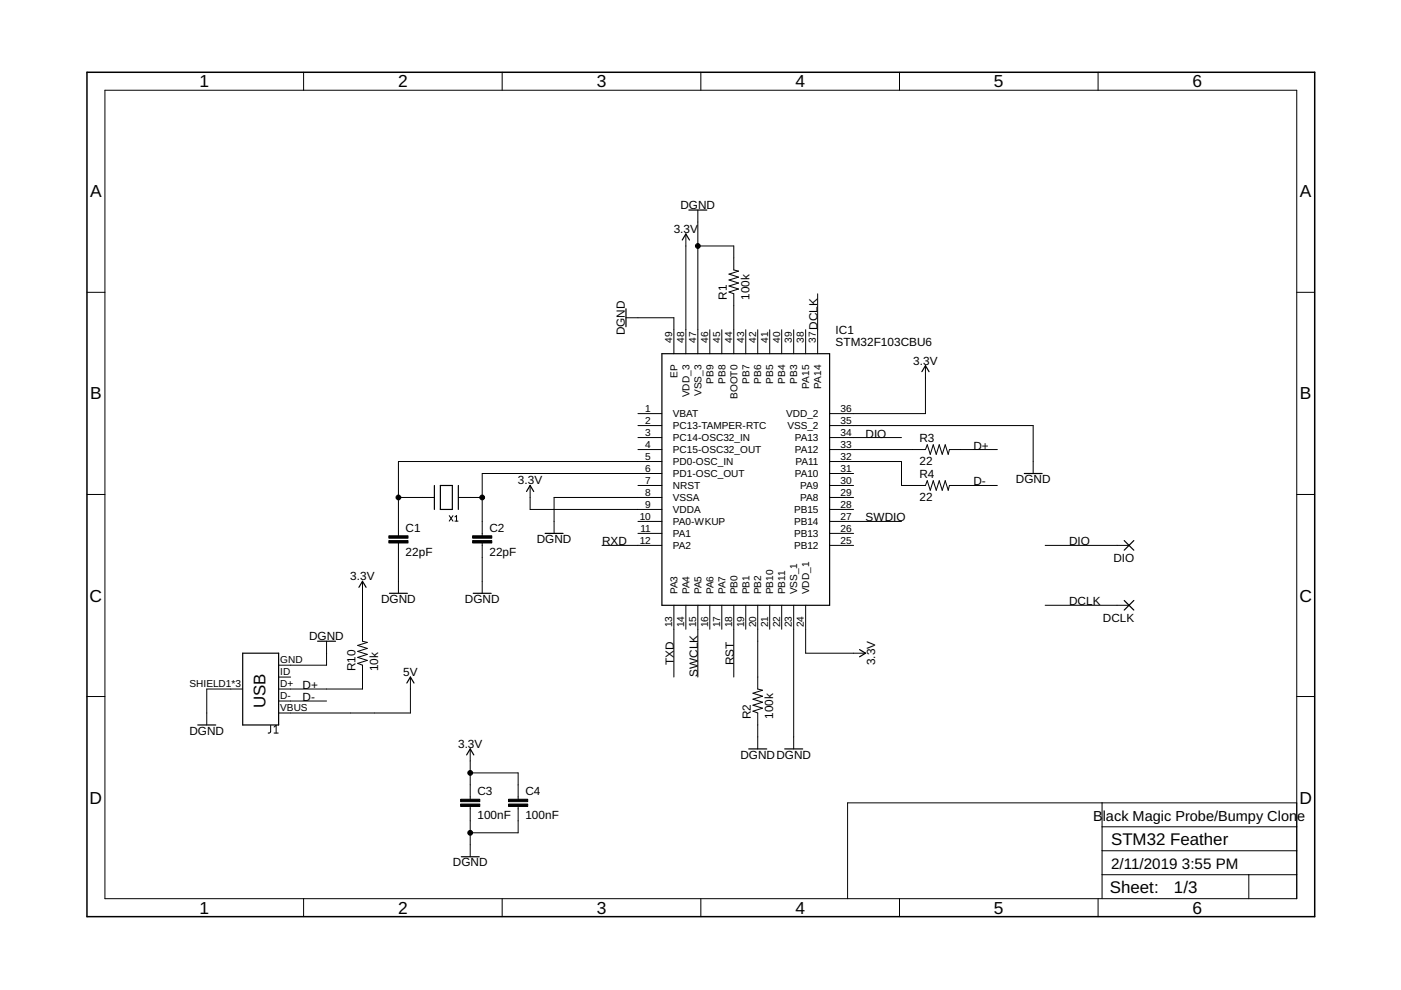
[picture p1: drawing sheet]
<svg xmlns="http://www.w3.org/2000/svg" width="297mm" height="210mm" viewBox="0 0 297 210" stroke-linecap="round" stroke-linejoin="round" font-family="sans-serif">
<g fill="none" stroke="#000" stroke-width=".21">
<path d="M22.2 19.1h252.7v171.4h-252.7zM64.4 15.3v3.8M106.5 15.3v3.8M148.6 15.3v3.8M190.7 15.3v3.8M232.8 15.3v3.8M145.4 49.6v25.4M148 44.5v30.5M148 52.2h7.6v5l1 .3-2 .6 2 .7-2 .6 2 .6-2 .6 2 .7-2 .6 1 .4v12.7M18.4 62h3.8M132.7 67.4h10.2v7.6M150.5 69.9v5.1"/>
<path d="M153 69.9v5.1M158.1 69.9v5.1M160.7 69.9v5.1M163.2 69.9v5.1M165.7 69.9v5.1M168.3 69.9v5.1M170.8 69.9v5.1M173.4 62.3v12.7M196.2 77.5v10.2h-20.3M274.9 62h3.8M135.3 87.7h5M135.3 90.2h5"/>
<path d="M135.3 92.8h5M135.3 95.3h5M140.3 97.9h-55.8v15.7M175.9 90.2h43.2v10.2M175.9 92.8h15.2M175.9 95.3h20.3l.4-1 .6 2 .7-2 .6 2 .6-2 .7 2 .6-2 .6 2 .3-1h10.2M175.9 97.9h15.2v5h5.1l.4-1 .6 2 .7-2 .6 2 .6-2 .7 2 .6-2 .6 2 .3-1h10.2M18.4 104.8h3.8M84.5 105.5h7.6M84.5 115.1v10.7M95.2 109.3l.8 1.2M96 109.3l-.8 1.2"/>
<path d="M96.5 109.6l.3-.3v1.2M96.5 110.5h.6M97.2 105.5h5M102.2 115.1v10.7M112.4 102.9v5.1h27.9M127.6 115.6h12.7M135.3 102.9h5M135.3 110.6h5M135.3 113.1h5M140.3 100.4h-38.1v13.2M140.3 105.5h-22.8v7.6M175.9 100.4h5.1"/>
<path d="M175.9 102.9h5.1M175.9 105.5h5.1M175.9 108h5.1M175.9 110.6h15.2M175.9 113.1h5.1M175.9 115.6h5.1M221.6 115.6h17.8M274.9 104.8h3.8M69.2 136v5h-10.1M76.9 123.3v12.7l1 .2-2.1 .6 2.1 .7-2.1 .6 2.1 .6-2.1 .7 2.1 .6-2.1 .7 1.1 .3v5.1h-17.8M142.9 128.3v15.3M145.4 128.3v5.1"/>
<path d="M148 128.3v15.3M150.5 128.3v5.1M153 128.3v5.1M155.6 128.3v15.3M158.1 128.3v5.1M160.7 128.3v17.8l1 .2-2.1 .7 2.1 .6-2.1 .7 2.1 .6-2.1 .6 2.1 .7-2.1 .6 1.1 .4v7.6M163.2 128.3v5.1M165.7 128.3v5.1M168.3 128.3v30.5M170.8 128.3v10.2h12.7M221.6 128.3h17.8M18.4 147.7h3.8"/>
<path d="M51.5 146.1h-7.7v7.6M57.4 153.8v1.4l-.5 .2M58.1 155.4h.9M58.1 154.2l.4-.4v1.6M59.1 148.6h10.1M59.1 143.6h2.5M87 143.6v7.6h-27.9M99.7 158.8v10.7M274.9 147.7h3.8M99.7 171v10.7M99.7 163.9h10.2v5.6M109.9 171v5.6h-10.2"/>
<path d="M233.7 170.2v20.3M233.7 175.3h41.2M274.9 170.2h-95.2v20.3M64.4 190.5v3.9M106.5 190.5v3.9M148.6 190.5v3.9M190.7 190.5v3.9M232.8 190.5v3.9M233.7 185.5h41.2M233.7 180.4h41.2M264.8 185.5v5"/>
</g>
<g fill="none" stroke="#000" stroke-width=".25">
<path d="M144.7 50.9l.7-1.3 .8 1.3M146 44.5h3.9M132.7 65.5v3.8M140.3 75h35.6v53.3h-35.6zM195.5 78.8l.7-1.3 .8 1.3M92.1 102.9v5.1M93.4 102.9h2.5v5.1h-2.5zM97.2 102.9v5.1M111.6 104.2l.8-1.3 .8 1.3M115.6 113.1h3.8M217.2 100.4h3.8M238.4 114.6l2 2"/>
<path d="M240.4 114.6l-2 2M51.5 138.5h7.6v15.2h-7.6zM67.3 136h3.8M76.1 124.5l.8-1.2 .7 1.2M82.6 125.8h3.8M100.3 125.8h3.8M182.2 137.7l1.3 .8-1.3 .8M238.4 127.3l2 2M240.4 127.3l-2 2M41.9 153.7h3.8M86.3 144.8l.7-1.2 .8 1.2M158.7 158.8h3.9"/>
<path d="M166.4 158.8h3.8M98.9 160.1l.8-1.3 .8 1.3M97.8 181.7h3.8"/>
</g>
<path d="M82.4 114.6h4.1v.5h-4.1zM82.4 113.6h4.1v.5h-4.1zM100.2 114.6h4.1v.5h-4.1zM100.2 113.6h4.1v.5h-4.1zM97.7 170.5h4v.5h-4zM97.7 169.5h4v.5h-4zM107.8 170.5h4.1v.5h-4.1zM107.8 169.5h4.1v.5h-4.1z" fill="#000" stroke="#000" stroke-width=".21"/>
<path d="M18.4 15.3h260.3v179.1h-260.3z" fill="none" stroke="#000" stroke-width=".32"/>
<g fill="#000" stroke="#000" stroke-width=".21">
<circle cx="148" cy="52.2" r=".51"/>
<circle cx="84.5" cy="105.5" r=".51"/>
<circle cx="102.2" cy="105.5" r=".51"/>
<circle cx="99.7" cy="163.9" r=".51"/>
<circle cx="99.7" cy="176.6" r=".51"/>
</g>
<g font-size="3.7">
<text x="42.3" y="18.5">1</text>
<text x="84.4" y="18.5">2</text>
<text x="126.5" y="18.5">3</text>
<text x="168.6" y="18.5">4</text>
<text x="210.7" y="18.5">5</text>
<text x="252.9" y="18.5">6</text>
<text x="19.1" y="41.9">A</text>
<text x="275.6" y="41.9">A</text>
<text x="19.1" y="84.7">B</text>
<text x="275.6" y="84.7">B</text>
<text x="19" y="127.6">C</text>
<text x="275.5" y="127.6">C</text>
<text x="19" y="170.4">D</text>
<text x="275.5" y="170.4">D</text>
<text x="42.3" y="193.7">1</text>
<text x="84.4" y="193.7">2</text>
<text x="126.5" y="193.7">3</text>
<text x="168.6" y="193.7">4</text>
<text x="210.7" y="193.7">5</text>
<text x="252.9" y="193.7">6</text>
</g>
<g font-size="3.6">
<text x="56.3" y="150.2" transform="rotate(-90 56.3 150.2)">USB</text>
<text x="235.6" y="179.1">STM32 Feather</text>
<text x="235.3" y="189.4">Sheet:</text>
<text x="248.9" y="189.3">1/3</text>
</g>
<g font-size="3.2">
<text x="235.6" y="184.2">2/11/2019</text>
<text x="250.6" y="184.2">3:55 PM</text>
</g>
<g font-size="3.1">
<text x="231.8" y="174">B</text>
<text x="233.8" y="174">l</text>
<text x="234.5" y="174">ack Magic Probe/Bumpy Clon</text>
<text x="275" y="174">e</text>
</g>
<g font-size="2.5">
<text x="144.3" y="44.3">DGND</text>
<text x="142.8" y="49.4">3.3V</text>
<text x="154.1" y="63.6" transform="rotate(-90 154.1 63.6)">R1</text>
<text x="158.9" y="63.6" transform="rotate(-90 158.9 63.6)">100k</text>
<text x="132.5" y="71.1" transform="rotate(-90 132.5 71.1)">DGND</text>
<text x="173.4" y="69.9" transform="rotate(-90 173.4 69.9)">DCLK</text>
<text x="177.2" y="70.8">IC1</text>
<text x="177.2" y="73.3">STM32F103CBU6</text>
<text x="193.6" y="77.3">3.3V</text>
<text x="183.5" y="92.8">DIO</text>
<text x="194.9" y="93.8">R3</text>
<text x="206.4" y="95.3">D+</text>
<text x="194.9" y="98.6">22</text>
<text x="194.9" y="101.4">R4</text>
<text x="109.8" y="102.7">3.3V</text>
<text x="194.9" y="106.2">22</text>
<text x="206.4" y="102.9">D-</text>
<text x="215.4" y="102.4">DGND</text>
<text x="86" y="112.7">C1</text>
<text x="103.8" y="112.7">C2</text>
<text x="183.5" y="110.6">SWDIO</text>
<text x="86" y="117.8">22pF</text>
<text x="103.8" y="117.8">22pF</text>
<text x="113.8" y="115.1">DGND</text>
<text x="127.6" y="115.6">RXD</text>
<text x="226.7" y="115.6">DIO</text>
<text x="236.1" y="119.3">DIO</text>
<text x="74.3" y="123">3.3V</text>
<text x="80.8" y="127.8">DGND</text>
<text x="98.6" y="127.8">DGND</text>
<text x="226.7" y="128.3">DCLK</text>
<text x="233.9" y="132">DCLK</text>
<text x="65.5" y="135.7">DGND</text>
<text x="75.4" y="142.3" transform="rotate(-90 75.4 142.3)">R10</text>
<text x="80.2" y="142.3" transform="rotate(-90 80.2 142.3)">10k</text>
<text x="85.5" y="143.3">5V</text>
<text x="142.9" y="141" transform="rotate(-90 142.9 141)">TXD</text>
<text x="148" y="143.6" transform="rotate(-90 148 143.6)">SWCLK</text>
<text x="155.6" y="141" transform="rotate(-90 155.6 141)">RST</text>
<text x="185.5" y="141.1" transform="rotate(-90 185.5 141.1)">3.3V</text>
<text x="64.2" y="146.1">D+</text>
<text x="64.2" y="148.6">D-</text>
<text x="40.2" y="155.8">DGND</text>
<text x="159.2" y="152.5" transform="rotate(-90 159.2 152.5)">R2</text>
<text x="164" y="152.5" transform="rotate(-90 164 152.5)">100k</text>
<text x="97.1" y="158.5">3.3V</text>
<text x="157" y="160.8">DGNDDGND</text>
<text x="101.2" y="173.7">100nF</text>
<text x="101.2" y="168.6">C3</text>
<text x="111.4" y="173.7">100nF</text>
<text x="111.4" y="168.6">C4</text>
<text x="96" y="183.7">DGND</text>
</g>
<g font-size="2.1">
<text x="142.5" y="72.7" transform="rotate(-90 142.5 72.7)">49</text>
<text x="145.1" y="72.7" transform="rotate(-90 145.1 72.7)">48</text>
<text x="147.6" y="72.7" transform="rotate(-90 147.6 72.7)">47</text>
<text x="150.1" y="72.7" transform="rotate(-90 150.1 72.7)">46</text>
<text x="152.7" y="72.7" transform="rotate(-90 152.7 72.7)">45</text>
<text x="155.2" y="72.7" transform="rotate(-90 155.2 72.7)">44</text>
<text x="157.8" y="72.7" transform="rotate(-90 157.8 72.7)">43</text>
<text x="160.3" y="72.7" transform="rotate(-90 160.3 72.7)">42</text>
<text x="162.8" y="72.7" transform="rotate(-90 162.8 72.7)">41</text>
<text x="165.4" y="72.7" transform="rotate(-90 165.4 72.7)">40</text>
<text x="167.9" y="72.7" transform="rotate(-90 167.9 72.7)">39</text>
<text x="170.5" y="72.7" transform="rotate(-90 170.5 72.7)">38</text>
<text x="173" y="72.7" transform="rotate(-90 173 72.7)">37</text>
<text x="143.6" y="80.2" transform="rotate(-90 143.6 80.2)">EP</text>
<text x="148.7" y="84" transform="rotate(-90 148.7 84)">VSS_3</text>
<text x="151.3" y="81.4" transform="rotate(-90 151.3 81.4)">PB9</text>
<text x="153.8" y="81.4" transform="rotate(-90 153.8 81.4)">PB8</text>
<text x="158.9" y="81.4" transform="rotate(-90 158.9 81.4)">PB7</text>
<text x="161.4" y="81.4" transform="rotate(-90 161.4 81.4)">PB6</text>
<text x="164" y="81.4" transform="rotate(-90 164 81.4)">PB5</text>
<text x="166.5" y="81.4" transform="rotate(-90 166.5 81.4)">PB4</text>
<text x="169" y="81.4" transform="rotate(-90 169 81.4)">PB3</text>
<text x="171.6" y="82.4" transform="rotate(-90 171.6 82.4)">PA15</text>
<text x="174.1" y="82.4" transform="rotate(-90 174.1 82.4)">PA14</text>
<text x="136.8" y="87.3">1</text>
<text x="136.8" y="89.9">2</text>
<text x="142.7" y="88.5">VBAT</text>
<text x="146.2" y="84.2" transform="rotate(-90 146.2 84.2)">VDD_3</text>
<text x="156.3" y="84.6" transform="rotate(-90 156.3 84.6)">BOOT0</text>
<text x="166.7" y="88.5">VDD_2</text>
<text x="178.2" y="87.3">36</text>
<text x="178.2" y="89.9">35</text>
<text x="136.8" y="92.4">3</text>
<text x="136.8" y="95">4</text>
<text x="142.7" y="91">PC13-TAMPER-RTC</text>
<text x="142.7" y="93.5">PC14-OSC32_IN</text>
<text x="166.9" y="91">VSS_2</text>
<text x="168.5" y="93.5">PA13</text>
<text x="178.2" y="92.4">34</text>
<text x="178.2" y="95">33</text>
<text x="136.8" y="97.5">5</text>
<text x="136.8" y="100">6</text>
<text x="142.7" y="96.1">PC15-OSC32_OUT</text>
<text x="142.7" y="98.6">PD0-OSC_IN</text>
<text x="142.7" y="101.2">PD1-OSC_OUT</text>
<text x="168.5" y="96.1">PA12</text>
<text x="168.5" y="101.2">PA10</text>
<text x="168.6" y="98.6">PA11</text>
<text x="178.2" y="97.5">32</text>
<text x="178.2" y="100">31</text>
<text x="136.8" y="102.6">7</text>
<text x="136.8" y="105.1">8</text>
<text x="136.8" y="107.7">9</text>
<text x="142.7" y="103.7">NRST</text>
<text x="142.7" y="106.2">VSSA</text>
<text x="169.7" y="103.7">PA9</text>
<text x="169.7" y="106.2">PA8</text>
<text x="178.2" y="102.6">30</text>
<text x="178.2" y="105.1">29</text>
<text x="178.2" y="107.7">28</text>
<text x="135.6" y="110.2">10</text>
<text x="135.8" y="112.7">11</text>
<text x="142.7" y="108.8">VDDA</text>
<text x="142.7" y="111.3">PA0-WKUP</text>
<text x="142.7" y="113.9">PA1</text>
<text x="168.3" y="108.8">PB15</text>
<text x="168.3" y="111.3">PB14</text>
<text x="168.3" y="113.9">PB13</text>
<text x="178.2" y="110.2">27</text>
<text x="178.2" y="112.7">26</text>
<text x="135.6" y="115.3">12</text>
<text x="142.7" y="116.4">PA2</text>
<text x="168.3" y="116.4">PB12</text>
<text x="178.2" y="115.3">25</text>
<text x="143.6" y="126" transform="rotate(-90 143.6 126)">PA3</text>
<text x="146.2" y="126" transform="rotate(-90 146.2 126)">PA4</text>
<text x="148.7" y="126" transform="rotate(-90 148.7 126)">PA5</text>
<text x="151.3" y="126" transform="rotate(-90 151.3 126)">PA6</text>
<text x="153.8" y="126" transform="rotate(-90 153.8 126)">PA7</text>
<text x="156.3" y="126" transform="rotate(-90 156.3 126)">PB0</text>
<text x="158.9" y="126" transform="rotate(-90 158.9 126)">PB1</text>
<text x="161.4" y="126" transform="rotate(-90 161.4 126)">PB2</text>
<text x="164" y="126" transform="rotate(-90 164 126)">PB10</text>
<text x="166.5" y="126" transform="rotate(-90 166.5 126)">PB11</text>
<text x="169" y="126" transform="rotate(-90 169 126)">VSS_1</text>
<text x="171.6" y="126" transform="rotate(-90 171.6 126)">VDD_1</text>
<text x="142.5" y="133" transform="rotate(-90 142.5 133)">13</text>
<text x="145.1" y="133" transform="rotate(-90 145.1 133)">14</text>
<text x="147.6" y="133" transform="rotate(-90 147.6 133)">15</text>
<text x="150.1" y="133" transform="rotate(-90 150.1 133)">16</text>
<text x="152.7" y="133" transform="rotate(-90 152.7 133)">17</text>
<text x="155.2" y="133" transform="rotate(-90 155.2 133)">18</text>
<text x="157.8" y="133" transform="rotate(-90 157.8 133)">19</text>
<text x="160.3" y="133" transform="rotate(-90 160.3 133)">20</text>
<text x="162.8" y="133" transform="rotate(-90 162.8 133)">21</text>
<text x="165.4" y="133" transform="rotate(-90 165.4 133)">22</text>
<text x="167.9" y="133" transform="rotate(-90 167.9 133)">23</text>
<text x="170.5" y="133" transform="rotate(-90 170.5 133)">24</text>
<text x="59.4" y="140.7">GND</text>
<text x="59.4" y="143.2">ID</text>
<text x="40.2" y="145.7">SHIELD1*3</text>
<text x="59.4" y="145.7">D+</text>
<text x="59.4" y="148.3">D-</text>
<text x="59.4" y="150.8">VBUS</text>
</g>
</svg>
